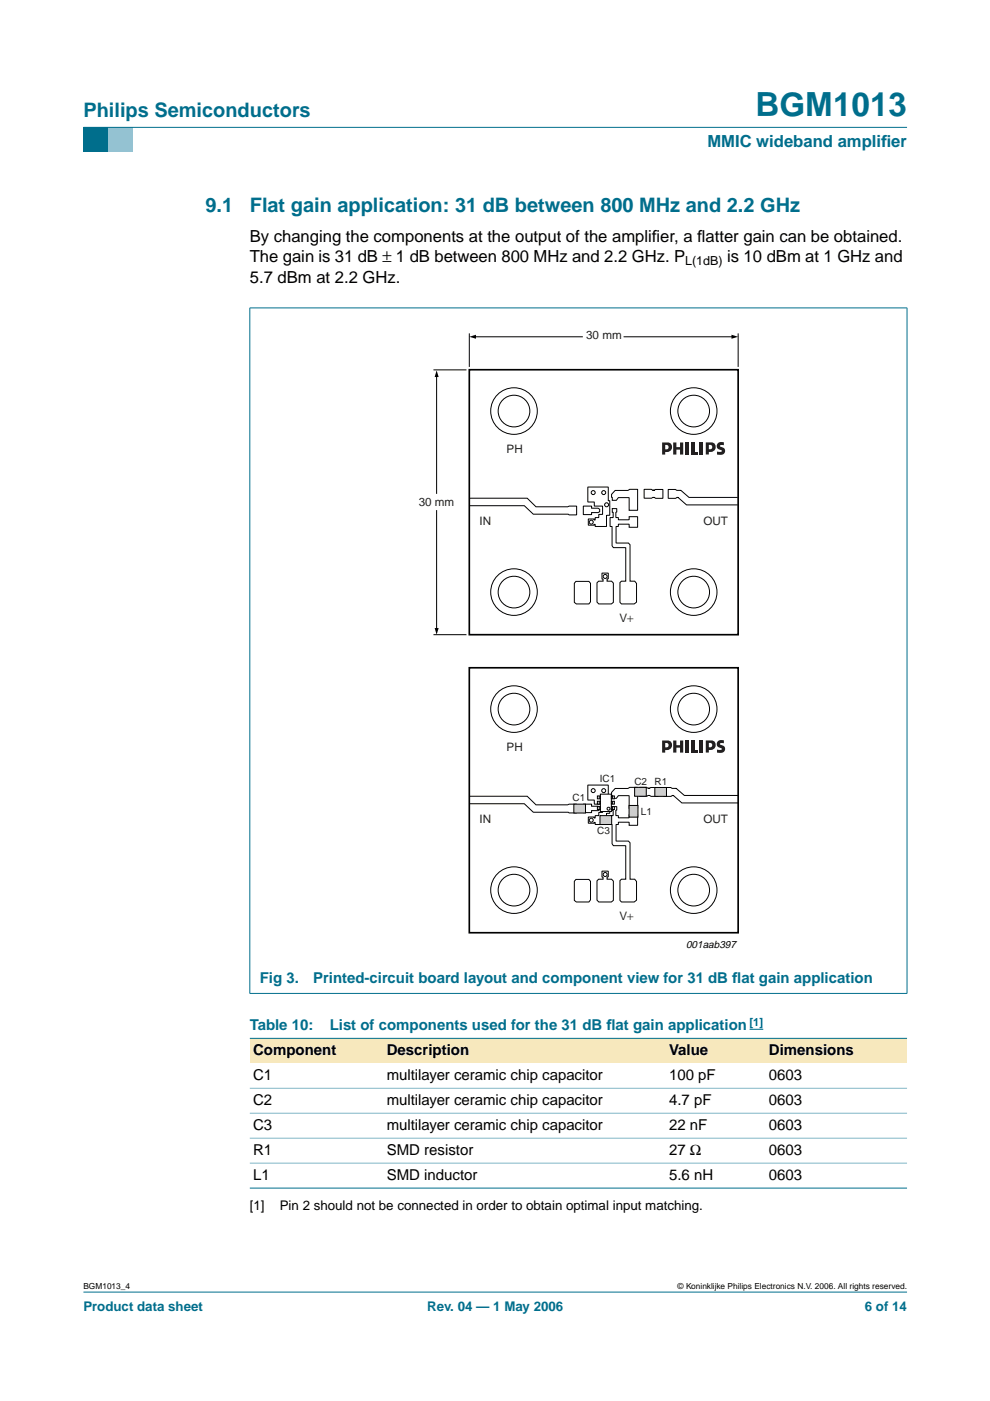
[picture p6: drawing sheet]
<svg xmlns="http://www.w3.org/2000/svg" width="210mm" height="297mm" viewBox="0 0 210 297" stroke-linecap="round" stroke-linejoin="round" font-family="sans-serif">
<path d="M17.7 273.9h174.6z" fill="#006e8c" stroke="#006e8c" stroke-width=".21"/>
<path d="M17.7 27h5.3v5.3h-5.3z" fill-rule="evenodd" fill="#006e8c"/>
<path d="M23 27h5.3v5.3h-5.3z" fill-rule="evenodd" fill="#96c4d6"/>
<path d="M17.7 27h174.6z" fill="#006e8c" stroke="#006e8c" stroke-width=".21"/>
<path d="M158.9 218.2h2.9" fill="none" stroke="#00f" stroke-width=".21"/>
<g fill="#f7e8bd">
<path d="M53 220.2h28.3v5.2h-28.3z" fill-rule="evenodd"/>
<path d="M81.3 220.2h59.9v5.2h-59.9z" fill-rule="evenodd"/>
<path d="M141.2 220.2h21.1v5.2h-21.1z" fill-rule="evenodd"/>
<path d="M162.3 220.2h30v5.2h-30z" fill-rule="evenodd"/>
</g>
<g fill="#006e8c" stroke="#006e8c" stroke-width=".21">
<path d="M53 65.3v145.3z"/>
<path d="M192.3 65.3v145.3z"/>
<path d="M52.9 65.3h139.5z"/>
<path d="M52.9 210.6h139.5z"/>
<path d="M53 220.2h139.3z"/>
<path d="M53 251.9h139.3z"/>
</g>
<g fill="#80b6c6" stroke="#80b6c6" stroke-width=".21">
<path d="M53 230.7h139.3z"/>
<path d="M53 236h139.3z"/>
<path d="M53 241.3h139.3z"/>
<path d="M53 246.6h139.3z"/>
</g>
<g fill="none" stroke="#000" stroke-width=".21">
<path d="M99.5 105.6h12.3l1.8 1.9h6.8l.3-.2h1.5l.1 1.8-9.2-.1-1.9-1.8h-11.7M123.7 107.3h1.7v.4h1.4l.3 .3v.5l-.3 .2h-1.4v.4h-1.7zM129.3 107.4v-1.2l-.3-.1v-2.8h-4.4v3.1h1.4v.9h1.8v1.7l-.8 .1-.1 .6h-.7v.5h-.2v-.2h-1.2l-.1 1.3h1.3l.2-.1v.4h2.5M129.3 107.3v1.9l-.7 .1v2.3M129.8 107.8l1 .1v.6l-.2 .1v1.1h.5v.5h2.2l.1-.7 1.8 .1-.1 2.2h-1.7l-.1-.7h-2.2v.5l-.5 .1v3.4h2.6l.4 .4v7.7h1l.4 .5v4l-.5 .3h-2.7l-.4-.3v-4.2l.4-.3h.9v-7l-2.7-.1-.2-.4v-4l-.5-.1v-1.8l.7-.1v-1.1h-.2zM130.4 104h2.7l.4-.3h1.6l.1 4.5h-1.8l-.1-2.7h-2.2l-.4 .6h-.9l-.1-1.3zM138.4 103.9l.6-.1h1.5v1.8l-1.5 .1-.4-.2M138.8 103.9l-.7-.2-1.5 .1v1.8h1.6l.5-.1M143.8 105.5l1.8 1.6h10.8M144.3 103.9l1.8 1.6h10.3M144.4 104h-.9l-.3-.2h-1.5v1.8l1.6 .1 .5-.2M122.1 123.3h2.8l.3 .4v3.9l-.3 .4h-2.7l-.4-.3v-4z"/>
<path d="M127.7 121.5h1.3v1.2l-.3 .1v.4h1l.3 .4v4.1l-.4 .3h-2.6l-.4-.3v-4.1l.3-.4h1v-.4l-.3-.1zM137.4 167.1l.6-.1h1.6v1.8h-1.6l-.4-.1M137.8 167.1l-.7-.2-1.5 .1v1.8h1.6l.5-.1M142.8 168.7l1.8 1.5h11.9M143.3 167.1l1.8 1.6h11.4M143.4 167.2h-.9l-.3-.2h-1.5v1.8h1.6l.5-.1"/>
<circle cx="109" cy="87.2" r="4.9"/>
<circle cx="109" cy="87.2" r="3.4"/>
<circle cx="147.1" cy="87.2" r="4.9"/>
<circle cx="147.1" cy="87.2" r="3.4"/>
<circle cx="109" cy="125.5" r="4.9"/>
<circle cx="109" cy="125.5" r="3.4"/>
<circle cx="147.1" cy="125.5" r="4.9"/>
<circle cx="147.1" cy="125.5" r="3.4"/>
</g>
<path d="M140.4 93.8h1.3a1.07 1.07 0 0 1 .7 1.4 1.07 1.07 0 0 1-1.4 .6v.6h-.6z" fill="#231f20"/>
<path d="M141 94.3l.6 .2 .2 .3-.3 .4-.5 .1z" fill="#fff"/>
<g fill="#231f20">
<path d="M142.7 93.8h.7v1h.8v-1h.7v2.6h-.7v-1.1h-.8v1.1h-.7z"/>
<path d="M145.4 93.8h.7v2.6h-.7z"/>
<path d="M148.4 93.8h.6v2.6h-.6z"/>
<path d="M146.7 93.8h.6v2.6h-.6z"/>
<path d="M147.3 95.8h.8v.6h-.8z"/>
<path d="M149.6 93.8h1.4a1.07 1.07 0 0 1 .7 1.4 1.07 1.07 0 0 1-1.4 .6v.6h-.7z"/>
</g>
<path d="M150.3 94.3l.6 .2 .1 .3-.3 .4h-.4z" fill="#fff"/>
<path d="M152.2 94l.5-.3 .8 .1v.6a.48 .48 0 0 0-.5-.1 .48 .48 0 0 0-.3 .3l.8 .4a.84 .84 0 0 1 .2 1 .84 .84 0 0 1-.9 .4h-.8v-.7l.9 .1 .1-.3a.94 .94 0 0 1-.9-.4 .94 .94 0 0 1 0-1z" fill="#231f20"/>
<g fill="none" stroke="#000" stroke-width=".21">
<path d="M99.5 168.8h12.3l1.8 1.8h6.8l.3-.1h1.5l.1 1.8-9.2-.1-1.9-1.8h-11.7M123.7 170.5h1.7v.4h1.4l.3 .3v.5l-.3 .2h-1.4v.4h-1.7zM129.6 169.8h-.3v-.4l-.3-.1-.1-2.8h-4.3v3.1h1.4v.9h1.8v1.7l-.8 .1-.1 .6h-.7v.5h-.2v-.2h-1.2l-.1 1.3h1.3l.2-.1v.4h2.5M129.6 170.5h-.3v1.9l-.7 .1v2.3M129.8 171l1 .1v.6l-.2 .1v1.1h.5v.5h2.2l.1-.7 1.8 .1-.1 2.2h-1.7l-.1-.7h-2.2v.5l-.5 .1v3.4h2.6l.4 .4v7.7h1l.4 .5v4l-.5 .3h-2.7l-.4-.3v-4.2l.4-.3h.9v-7.1h-2.7l-.2-.4v-4l-.5-.1v-1.8l.7-.1v-1.1h-.2zM130.4 167.2h2.7l.4-.3h1.6l.1 4.4-1.8 .1-.1-2.7h-2.2l-.4 .6h-.9l-.1-1.3zM122.1 186.5h2.8l.3 .4v3.9l-.3 .4h-2.7l-.4-.3v-4zM127.7 184.7h1.3v1.2l-.3 .1v.4h1l.3 .4v4.1l-.4 .3h-2.6l-.4-.3v-4.2l.3-.3h1v-.4l-.3-.1z"/>
<circle cx="125.4" cy="110.7" r=".42"/>
<circle cx="125.8" cy="104.4" r=".42"/>
<circle cx="128" cy="104.4" r=".42"/>
<circle cx="128.6" cy="107" r=".42"/>
<circle cx="128.3" cy="122.2" r=".42"/>
<circle cx="109" cy="150.3" r="3.4"/>
<circle cx="109" cy="150.3" r="4.9"/>
<circle cx="147.1" cy="150.3" r="3.4"/>
<circle cx="147.1" cy="150.3" r="4.9"/>
<circle cx="109" cy="188.7" r="4.9"/>
<circle cx="109" cy="188.7" r="3.4"/>
<circle cx="147.1" cy="188.7" r="4.9"/>
<circle cx="147.1" cy="188.7" r="3.4"/>
</g>
<path d="M99.5 78.4h57v56.2h-57z" fill="none" stroke="#000" stroke-width=".35"/>
<path d="M140.4 157h1.3a1.07 1.07 0 0 1 .7 1.4 1.07 1.07 0 0 1-1.4 .6v.6h-.6z" fill="#231f20"/>
<path d="M141 157.5l.6 .2 .2 .3-.3 .4-.5 .1z" fill="#fff"/>
<g fill="#231f20">
<path d="M142.7 157h.7v1h.8v-1h.7v2.6h-.7v-1.1h-.8v1.1h-.7z"/>
<path d="M145.4 157h.7v2.6h-.7z"/>
<path d="M148.4 157h.6v2.6h-.6z"/>
<path d="M146.7 157h.6v2.6h-.6z"/>
<path d="M147.3 159h.8v.6h-.8z"/>
<path d="M149.6 157h1.4a1.07 1.07 0 0 1 .7 1.3 1.07 1.07 0 0 1-1.4 .7v.6h-.7z"/>
</g>
<path d="M150.3 157.5l.6 .1 .1 .4-.3 .4h-.4z" fill="#fff"/>
<path d="M152.2 157.2l.5-.3 .8 .1v.6a.48 .48 0 0 0-.5-.1 .48 .48 0 0 0-.3 .3l.8 .4a.84 .84 0 0 1 .2 1 .84 .84 0 0 1-.9 .4h-.8v-.7l.9 .1 .1-.3a.94 .94 0 0 1-.9-.4 .94 .94 0 0 1 0-1z" fill="#231f20"/>
<g fill="none" stroke="#000" stroke-width=".21">
<path d="M156.5 141.6h.1"/>
<circle cx="125.4" cy="173.9" r=".42"/>
<circle cx="125.8" cy="167.6" r=".42"/>
<circle cx="128" cy="167.6" r=".42"/>
<circle cx="128.6" cy="170.2" r=".42"/>
<circle cx="128.3" cy="185.4" r=".42"/>
</g>
<path d="M99.5 141.6h57v56.2h-57z" fill="none" stroke="#000" stroke-width=".35"/>
<path d="M127.3 168.4h2.3v3.7h-2.3z" fill="#fff" stroke="#000" stroke-width=".21"/>
<circle cx="129" cy="171.5" r=".32" fill="none" stroke="#000" stroke-width=".21"/>
<g fill="#fff" stroke="#000" stroke-width=".21">
<path d="M129.6 168.8h.7v.6h-.7z"/>
<path d="M129.6 169.9h.7v.6h-.7z"/>
<path d="M129.6 171h.7v.6h-.7z"/>
<path d="M126.7 168.8h.6v.6h-.6z"/>
<path d="M126.7 169.9h.6v.6h-.6z"/>
<path d="M126.7 171h.6v.6h-.6z"/>
<path d="M127.1 168.8v.6z"/>
<path d="M127.1 169.9v.6z"/>
<path d="M127.1 171v.6z"/>
<path d="M129.9 168.8v.6z"/>
<path d="M129.9 169.9v.6z"/>
<path d="M129.9 171v.6z"/>
</g>
<g fill="#ccc" stroke="#000" stroke-width=".21">
<path d="M127.2 172.9h2.5v1.9h-2.5z"/>
<path d="M121.7 170.5h2.4v1.9h-2.4z"/>
<path d="M134.6 166.9h2.4v1.9h-2.4z"/>
<path d="M138.8 167h2.5v1.8h-2.5z"/>
<path d="M133.4 170.8h1.9v2.4h-1.9z"/>
</g>
<path d="M92 78.4h6.8M92.6 79.7v24.9M99.5 70.8v6.9M100.6 71.4h22.9M132.3 71.4h23.1M156.5 70.8v6.9M92.6 108.3v25.1M92 134.6h6.8" fill="none" stroke="#000" stroke-width=".21"/>
<path d="M92.6 78.5l.4 1.4h-.8zM99.5 71.4l1.4-.4v.8zM155.1 71l1.4 .4-1.4 .4zM92.2 133.2h.8l-.4 1.4z" fill="#000"/>
<text font-size="7.1" fill="#006e8c" x="160.2" y="24.7">BGM1013</text>
<g font-size="4.2" fill="#006e8c">
<text x="17.7" y="24.9">Philips Semiconductors</text>
<text x="43.6" y="45">9.1</text>
<text x="53" y="45">Flat gain application: 31 dB between 800 MHz and 2.2 GHz</text>
</g>
<g font-size="3.5" fill="#006e8c">
<text x="150" y="31.1">MMIC wideband amplif</text>
<text x="186.8" y="31.1">ier</text>
</g>
<g font-size="3.5">
<text x="53" y="51.2">By changing the components at the output of the amplif</text>
<text x="138.2" y="51.2">ier, a f</text>
<text x="147.8" y="51.2">latter gain can be obtained.</text>
<text x="53" y="55.6">The gain is 31 dB ± 1 dB between 800 MHz and 2.2 GHz. P</text>
<text x="154.2" y="55.6">is 10 dBm at 1 GHz and</text>
<text x="53" y="60">5.7 dBm at 2.2 GHz.</text>
</g>
<g font-size="3.2" fill="#006e8c">
<text x="55.1" y="208.5">Fig 3.</text>
<text x="66.4" y="208.5">Printed-circuit board layout and component view for 31 dB f</text>
<text x="155.3" y="208.5">lat gain application</text>
<text x="53" y="218.4">Table 10:</text>
<text x="69.9" y="218.4">List of components used for the 31 dB f</text>
<text x="128.6" y="218.4">lat gain application</text>
</g>
<g font-size="3.2">
<text x="53.7" y="223.7">Component</text>
<text x="82" y="223.7">Description</text>
<text x="141.9" y="223.7">Value</text>
<text x="163" y="223.7">Dimensions</text>
<text x="53.7" y="229">C1</text>
<text x="82" y="229">multilayer ceramic chip capacitor</text>
<text x="141.9" y="229">100 pF</text>
<text x="163" y="229">0603</text>
<text x="53.7" y="234.3">C2</text>
<text x="53.7" y="239.6">C3</text>
<text x="82" y="234.3">multilayer ceramic chip capacitor</text>
<text x="82" y="239.6">multilayer ceramic chip capacitor</text>
<text x="141.9" y="234.3">4.7 pF</text>
<text x="141.9" y="239.6">22 nF</text>
<text x="163" y="234.3">0603</text>
<text x="163" y="239.6">0603</text>
<text x="53.7" y="244.8">R1</text>
<text x="82" y="244.8">SMD resistor</text>
<text x="141.9" y="244.8">27 Ω</text>
<text x="163" y="244.8">0603</text>
<text x="53.7" y="250.1">L1</text>
<text x="82" y="250.1">SMD inductor</text>
<text x="141.9" y="250.1">5.6 nH</text>
<text x="163" y="250.1">0603</text>
</g>
<g font-size="2.8">
<text x="53" y="256.6">[1]</text>
<text x="59.3" y="256.6">Pin 2 should not be connected in order to obtain optimal input matching.</text>
</g>
<g font-size="2.8" fill="#006e8c">
<text x="17.7" y="278">Product data sheet</text>
<text x="90.6" y="278">Rev. 04 — 1 May 2006</text>
<text x="183.4" y="278">6 of 14</text>
</g>
<text font-size="2.6" x="145.3" y="56.3">L(1dB)</text>
<g font-size="2.5" fill="#231f20">
<text x="124.3" y="72">30 mm</text>
<text x="107.4" y="96">PH</text>
<text x="88.8" y="107.3">30 mm</text>
<text x="101.7" y="111.3">IN</text>
<text x="149.1" y="111.3">OUT</text>
<text x="131.3" y="131.9">V+</text>
<text x="107.4" y="159.2">PH</text>
<text x="101.7" y="174.5">IN</text>
<text x="149.1" y="174.5">OUT</text>
<text x="131.3" y="195.1">V+</text>
</g>
<text font-size="2.4" fill="#00f" x="158.9" y="217.4">[1]</text>
<text font-size="2.2" x="145.5" y="201">001aab397</text>
<g font-size="2.1" fill="#231f20">
<text x="127.2" y="165.8">IC1</text>
<text x="134.5" y="166.4">C2</text>
<text x="138.8" y="166.4">R1</text>
<text x="121.4" y="169.8">C1</text>
<text x="135.9" y="172.9">L1</text>
<text x="126.6" y="176.8">C3</text>
</g>
<g font-size="1.8">
<text x="17.7" y="273.4">BGM1013_4</text>
<text x="143.7" y="273.4">© Koninklijke Philips Electronics N.V. 2006. All rights reserved.</text>
</g>
</svg>
